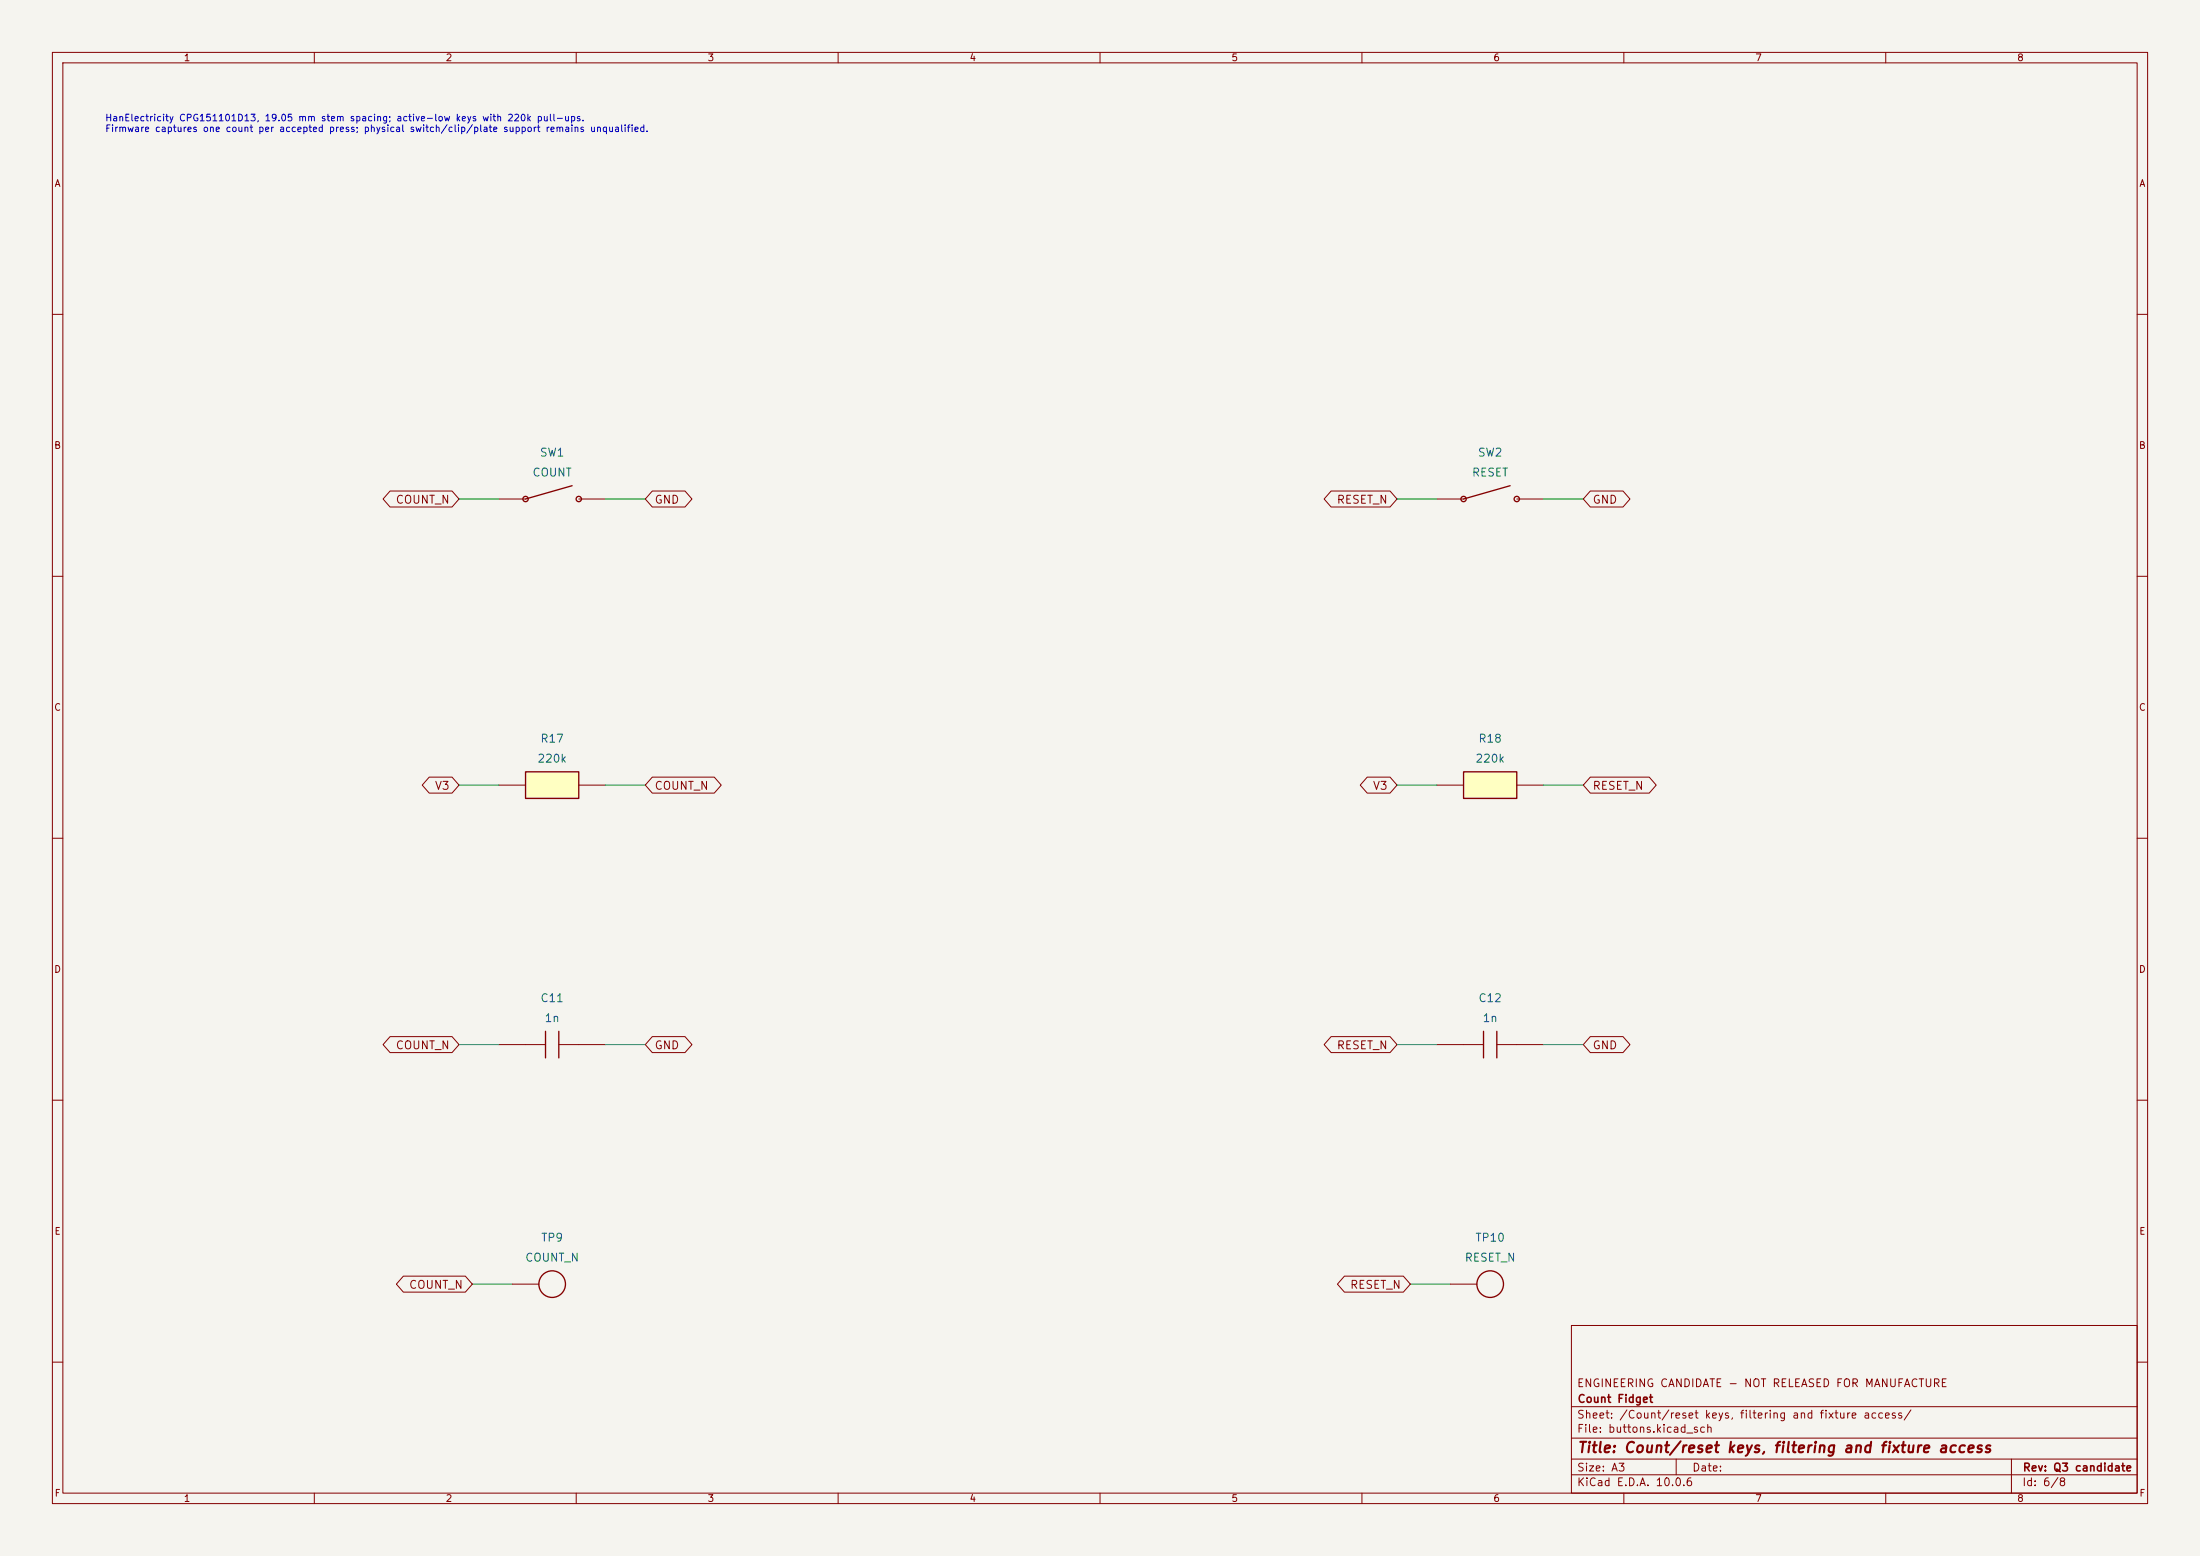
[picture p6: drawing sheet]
(kicad_sch (version 20250114) (generator "eeschema") (generator_version "10.0") (paper "A3") (title_block (title "Count/reset keys, filtering and fixture access") (rev "Q3 candidate")
   (company "Count Fidget") (comment 1 "ENGINEERING CANDIDATE - NOT RELEASED FOR MANUFACTURE"))
(lib_symbols (symbol "CountFidgetQ3:SW1" (pin_names (offset 1.016) hide) (pin_numbers hide) (exclude_from_sim no) (in_bom yes) (on_board yes)
   (property "Reference" "SW" (at 0 6.35 0) (effects (font (size 1.27 1.27)))) (property "Value" "CPG151101D13" (at 0 -6.35 0) (effects (font (size 1.27 1.27))))
   (property "Footprint" "CountFidgetQ3:HanElectricity_CPG151101D13_MX_Plate" (at 0 0 0) (effects (font (size 1.27 1.27)) (hide yes)))
   (symbol "SW1_0_1" (polyline (pts (xy -5.08 0) (xy 3.81 2.54)) (stroke (width .254) (type default)) (fill (type none)))(circle (center -5.08 0) (radius .508) (stroke (width .254) (type default)) (fill (type none)))(circle (center 5.08 0) (radius .508) (stroke (width .254) (type default)) (fill (type none)))) (symbol "SW1_1_1" (pin passive line (at -10.16 0 0) (length 5.08) (name "1" (effects (font (size 1.524 1.524)))) (number "1" (effects (font (size 1.27 1.27)))))(pin passive line (at 10.16 0 180) (length 5.08) (name "2" (effects (font (size 1.524 1.524)))) (number "2" (effects (font (size 1.27 1.27)))))))
(symbol "CountFidgetQ3:SW2" (pin_names (offset 1.016) hide) (pin_numbers hide) (exclude_from_sim no) (in_bom yes) (on_board yes)
   (property "Reference" "SW" (at 0 6.35 0) (effects (font (size 1.27 1.27)))) (property "Value" "CPG151101D13" (at 0 -6.35 0) (effects (font (size 1.27 1.27))))
   (property "Footprint" "CountFidgetQ3:HanElectricity_CPG151101D13_MX_Plate" (at 0 0 0) (effects (font (size 1.27 1.27)) (hide yes)))
   (symbol "SW2_0_1" (polyline (pts (xy -5.08 0) (xy 3.81 2.54)) (stroke (width .254) (type default)) (fill (type none)))(circle (center -5.08 0) (radius .508) (stroke (width .254) (type default)) (fill (type none)))(circle (center 5.08 0) (radius .508) (stroke (width .254) (type default)) (fill (type none)))) (symbol "SW2_1_1" (pin passive line (at -10.16 0 0) (length 5.08) (name "1" (effects (font (size 1.524 1.524)))) (number "1" (effects (font (size 1.27 1.27)))))(pin passive line (at 10.16 0 180) (length 5.08) (name "2" (effects (font (size 1.524 1.524)))) (number "2" (effects (font (size 1.27 1.27)))))))
(symbol "CountFidgetQ3:R17" (pin_names (offset 1.016) hide) (pin_numbers hide) (exclude_from_sim no) (in_bom yes) (on_board yes)
   (property "Reference" "R" (at 0 6.35 0) (effects (font (size 1.27 1.27)))) (property "Value" "0603WAF2203T5E" (at 0 -6.35 0) (effects (font (size 1.27 1.27))))
   (property "Footprint" "CountFidgetQ3:Resistor_SMD_R_0603_1608Metric" (at 0 0 0) (effects (font (size 1.27 1.27)) (hide yes)))
   (symbol "R17_0_1" (rectangle (start -5.08 2.54) (end 5.08 -2.54) (stroke (width 0.254) (type default)) (fill (type background)))) (symbol "R17_1_1" (pin passive line (at -10.16 0 0) (length 5.08) (name "1" (effects (font (size 1.524 1.524)))) (number "1" (effects (font (size 1.27 1.27)))))(pin passive line (at 10.16 0 180) (length 5.08) (name "2" (effects (font (size 1.524 1.524)))) (number "2" (effects (font (size 1.27 1.27)))))))
(symbol "CountFidgetQ3:R18" (pin_names (offset 1.016) hide) (pin_numbers hide) (exclude_from_sim no) (in_bom yes) (on_board yes)
   (property "Reference" "R" (at 0 6.35 0) (effects (font (size 1.27 1.27)))) (property "Value" "0603WAF2203T5E" (at 0 -6.35 0) (effects (font (size 1.27 1.27))))
   (property "Footprint" "CountFidgetQ3:Resistor_SMD_R_0603_1608Metric" (at 0 0 0) (effects (font (size 1.27 1.27)) (hide yes)))
   (symbol "R18_0_1" (rectangle (start -5.08 2.54) (end 5.08 -2.54) (stroke (width 0.254) (type default)) (fill (type background)))) (symbol "R18_1_1" (pin passive line (at -10.16 0 0) (length 5.08) (name "1" (effects (font (size 1.524 1.524)))) (number "1" (effects (font (size 1.27 1.27)))))(pin passive line (at 10.16 0 180) (length 5.08) (name "2" (effects (font (size 1.524 1.524)))) (number "2" (effects (font (size 1.27 1.27)))))))
(symbol "CountFidgetQ3:C11" (pin_names (offset 1.016) hide) (pin_numbers hide) (exclude_from_sim no) (in_bom yes) (on_board yes)
   (property "Reference" "C" (at 0 6.35 0) (effects (font (size 1.27 1.27)))) (property "Value" "GRM1885C1H102JA01D" (at 0 -6.35 0) (effects (font (size 1.27 1.27))))
   (property "Footprint" "CountFidgetQ3:Capacitor_SMD_C_0603_1608Metric" (at 0 0 0) (effects (font (size 1.27 1.27)) (hide yes)))
   (symbol "C11_0_1" (polyline (pts (xy -1.27 -2.54) (xy -1.27 2.54)) (stroke (width 0.254) (type default)) (fill (type none)))(polyline (pts (xy 1.27 -2.54) (xy 1.27 2.54)) (stroke (width 0.254) (type default)) (fill (type none)))(polyline (pts (xy -5.08 0) (xy -1.27 0)) (stroke (width 0) (type default)) (fill (type none)))(polyline (pts (xy 1.27 0) (xy 5.08 0)) (stroke (width 0) (type default)) (fill (type none)))) (symbol "C11_1_1" (pin passive line (at -10.16 0 0) (length 5.08) (name "1" (effects (font (size 1.524 1.524)))) (number "1" (effects (font (size 1.27 1.27)))))(pin passive line (at 10.16 0 180) (length 5.08) (name "2" (effects (font (size 1.524 1.524)))) (number "2" (effects (font (size 1.27 1.27)))))))
(symbol "CountFidgetQ3:C12" (pin_names (offset 1.016) hide) (pin_numbers hide) (exclude_from_sim no) (in_bom yes) (on_board yes)
   (property "Reference" "C" (at 0 6.35 0) (effects (font (size 1.27 1.27)))) (property "Value" "GRM1885C1H102JA01D" (at 0 -6.35 0) (effects (font (size 1.27 1.27))))
   (property "Footprint" "CountFidgetQ3:Capacitor_SMD_C_0603_1608Metric" (at 0 0 0) (effects (font (size 1.27 1.27)) (hide yes)))
   (symbol "C12_0_1" (polyline (pts (xy -1.27 -2.54) (xy -1.27 2.54)) (stroke (width 0.254) (type default)) (fill (type none)))(polyline (pts (xy 1.27 -2.54) (xy 1.27 2.54)) (stroke (width 0.254) (type default)) (fill (type none)))(polyline (pts (xy -5.08 0) (xy -1.27 0)) (stroke (width 0) (type default)) (fill (type none)))(polyline (pts (xy 1.27 0) (xy 5.08 0)) (stroke (width 0) (type default)) (fill (type none)))) (symbol "C12_1_1" (pin passive line (at -10.16 0 0) (length 5.08) (name "1" (effects (font (size 1.524 1.524)))) (number "1" (effects (font (size 1.27 1.27)))))(pin passive line (at 10.16 0 180) (length 5.08) (name "2" (effects (font (size 1.524 1.524)))) (number "2" (effects (font (size 1.27 1.27)))))))
(symbol "CountFidgetQ3:TP9" (pin_names (offset 1.016) hide) (pin_numbers hide) (exclude_from_sim no) (in_bom no) (on_board yes)
   (property "Reference" "TP" (at 0 6.35 0) (effects (font (size 1.27 1.27)))) (property "Value" "PCB LAND" (at 0 -6.35 0) (effects (font (size 1.27 1.27))))
   (property "Footprint" "CountFidgetQ3:TestPoint_TestPoint_Pad_D1.5mm" (at 0 0 0) (effects (font (size 1.27 1.27)) (hide yes)))
   (symbol "TP9_0_1" (circle (center 0 0) (radius 2.54) (stroke (width .254) (type default)) (fill (type none)))) (symbol "TP9_1_1" (pin passive line (at -7.62 0 0) (length 5.08) (name "1" (effects (font (size 1.524 1.524)))) (number "1" (effects (font (size 1.27 1.27)))))))
(symbol "CountFidgetQ3:TP10" (pin_names (offset 1.016) hide) (pin_numbers hide) (exclude_from_sim no) (in_bom no) (on_board yes)
   (property "Reference" "TP" (at 0 6.35 0) (effects (font (size 1.27 1.27)))) (property "Value" "PCB LAND" (at 0 -6.35 0) (effects (font (size 1.27 1.27))))
   (property "Footprint" "CountFidgetQ3:TestPoint_TestPoint_Pad_D1.5mm" (at 0 0 0) (effects (font (size 1.27 1.27)) (hide yes)))
   (symbol "TP10_0_1" (circle (center 0 0) (radius 2.54) (stroke (width .254) (type default)) (fill (type none)))) (symbol "TP10_1_1" (pin passive line (at -7.62 0 0) (length 5.08) (name "1" (effects (font (size 1.524 1.524)))) (number "1" (effects (font (size 1.27 1.27))))))))
(text "HanElectricity CPG151101D13, 19.05 mm stem spacing; active-low keys with 220k pull-ups.\nFirmware captures one count per accepted press; physical switch/clip/plate support remains unqualified." (at 20 22 0) (effects (font (size 1.27 1.27)) (justify left top)))
(symbol (lib_id "CountFidgetQ3:SW1") (at 105.41 95.25 0) (unit 1) (exclude_from_sim no) (in_bom yes) (on_board yes) (dnp no) (property "Reference" "SW1" (at 105.41 86.36 0) (effects (font (size 1.524 1.524)))) (property "Value" "COUNT" (at 105.41 90.16999999999999 0) (effects (font (size 1.524 1.524))))
   (property "Footprint" "CountFidgetQ3:HanElectricity_CPG151101D13_MX_Plate" (at 105.41 95.25 0) (effects (font (size 1.27 1.27)) (hide yes))) (property "MPN" "CPG151101D13" (at 105.41 90.16999999999999 0) (effects (font (size 1.524 1.524)) (hide yes)))
   (property "Description" "Click-tactile SPST, MX cross stem, plate mounted; vendor soldered; exact manufacturer lands and enclosure retention require first-article fit" (at 105.41 95.25 0) (effects (font (size 1.27 1.27)) (hide yes))) (pin "1")(pin "2"))
(wire (pts (xy 95.25 95.25) (xy 87.63 95.25)) (stroke (width 0) (type default)))
(global_label "COUNT_N" (shape bidirectional) (at 87.63 95.25 180) (effects (font (size 1.524 1.524)) (justify right))
   (property "Intersheetrefs" "${INTERSHEET_REFS}" (at 87.63 95.25 0) (effects (font (size 1.27 1.27)) (hide yes))))
(wire (pts (xy 115.57 95.25) (xy 123.19 95.25)) (stroke (width 0) (type default)))
(global_label "GND" (shape bidirectional) (at 123.19 95.25 0) (effects (font (size 1.524 1.524)) (justify left))
   (property "Intersheetrefs" "${INTERSHEET_REFS}" (at 123.19 95.25 0) (effects (font (size 1.27 1.27)) (hide yes))))
(symbol (lib_id "CountFidgetQ3:SW2") (at 284.48 95.25 0) (unit 1) (exclude_from_sim no) (in_bom yes) (on_board yes) (dnp no) (property "Reference" "SW2" (at 284.48 86.36 0) (effects (font (size 1.524 1.524)))) (property "Value" "RESET" (at 284.48 90.16999999999999 0) (effects (font (size 1.524 1.524))))
   (property "Footprint" "CountFidgetQ3:HanElectricity_CPG151101D13_MX_Plate" (at 284.48 95.25 0) (effects (font (size 1.27 1.27)) (hide yes))) (property "MPN" "CPG151101D13" (at 284.48 90.16999999999999 0) (effects (font (size 1.524 1.524)) (hide yes)))
   (property "Description" "Click-tactile SPST, MX cross stem, plate mounted; vendor soldered; exact manufacturer lands and enclosure retention require first-article fit" (at 284.48 95.25 0) (effects (font (size 1.27 1.27)) (hide yes))) (pin "1")(pin "2"))
(wire (pts (xy 274.32 95.25) (xy 266.7 95.25)) (stroke (width 0) (type default)))
(global_label "RESET_N" (shape bidirectional) (at 266.7 95.25 180) (effects (font (size 1.524 1.524)) (justify right))
   (property "Intersheetrefs" "${INTERSHEET_REFS}" (at 266.7 95.25 0) (effects (font (size 1.27 1.27)) (hide yes))))
(wire (pts (xy 294.64 95.25) (xy 302.26 95.25)) (stroke (width 0) (type default)))
(global_label "GND" (shape bidirectional) (at 302.26 95.25 0) (effects (font (size 1.524 1.524)) (justify left))
   (property "Intersheetrefs" "${INTERSHEET_REFS}" (at 302.26 95.25 0) (effects (font (size 1.27 1.27)) (hide yes))))
(symbol (lib_id "CountFidgetQ3:R17") (at 105.41 149.86 0) (unit 1) (exclude_from_sim no) (in_bom yes) (on_board yes) (dnp no) (property "Reference" "R17" (at 105.41 140.97000000000003 0) (effects (font (size 1.524 1.524)))) (property "Value" "220k" (at 105.41 144.78000000000003 0) (effects (font (size 1.524 1.524))))
   (property "Footprint" "CountFidgetQ3:Resistor_SMD_R_0603_1608Metric" (at 105.41 149.86 0) (effects (font (size 1.27 1.27)) (hide yes))) (property "MPN" "0603WAF2203T5E" (at 105.41 144.78000000000003 0) (effects (font (size 1.524 1.524)) (hide yes)))
   (property "Description" "1%, 0603, 0.1 W; >=13.4 uA held-contact current at 2.97 V, above switch 10 uA minimum" (at 105.41 149.86 0) (effects (font (size 1.27 1.27)) (hide yes))) (pin "1")(pin "2"))
(wire (pts (xy 95.25 149.86) (xy 87.63 149.86)) (stroke (width 0) (type default)))
(global_label "V3" (shape bidirectional) (at 87.63 149.86 180) (effects (font (size 1.524 1.524)) (justify right))
   (property "Intersheetrefs" "${INTERSHEET_REFS}" (at 87.63 149.86 0) (effects (font (size 1.27 1.27)) (hide yes))))
(wire (pts (xy 115.57 149.86) (xy 123.19 149.86)) (stroke (width 0) (type default)))
(global_label "COUNT_N" (shape bidirectional) (at 123.19 149.86 0) (effects (font (size 1.524 1.524)) (justify left))
   (property "Intersheetrefs" "${INTERSHEET_REFS}" (at 123.19 149.86 0) (effects (font (size 1.27 1.27)) (hide yes))))
(symbol (lib_id "CountFidgetQ3:R18") (at 284.48 149.86 0) (unit 1) (exclude_from_sim no) (in_bom yes) (on_board yes) (dnp no) (property "Reference" "R18" (at 284.48 140.97000000000003 0) (effects (font (size 1.524 1.524)))) (property "Value" "220k" (at 284.48 144.78000000000003 0) (effects (font (size 1.524 1.524))))
   (property "Footprint" "CountFidgetQ3:Resistor_SMD_R_0603_1608Metric" (at 284.48 149.86 0) (effects (font (size 1.27 1.27)) (hide yes))) (property "MPN" "0603WAF2203T5E" (at 284.48 144.78000000000003 0) (effects (font (size 1.524 1.524)) (hide yes)))
   (property "Description" "1%, 0603, 0.1 W; >=13.4 uA held-contact current at 2.97 V, above switch 10 uA minimum" (at 284.48 149.86 0) (effects (font (size 1.27 1.27)) (hide yes))) (pin "1")(pin "2"))
(wire (pts (xy 274.32 149.86) (xy 266.7 149.86)) (stroke (width 0) (type default)))
(global_label "V3" (shape bidirectional) (at 266.7 149.86 180) (effects (font (size 1.524 1.524)) (justify right))
   (property "Intersheetrefs" "${INTERSHEET_REFS}" (at 266.7 149.86 0) (effects (font (size 1.27 1.27)) (hide yes))))
(wire (pts (xy 294.64 149.86) (xy 302.26 149.86)) (stroke (width 0) (type default)))
(global_label "RESET_N" (shape bidirectional) (at 302.26 149.86 0) (effects (font (size 1.524 1.524)) (justify left))
   (property "Intersheetrefs" "${INTERSHEET_REFS}" (at 302.26 149.86 0) (effects (font (size 1.27 1.27)) (hide yes))))
(symbol (lib_id "CountFidgetQ3:C11") (at 105.41 199.39 0) (unit 1) (exclude_from_sim no) (in_bom yes) (on_board yes) (dnp no) (property "Reference" "C11" (at 105.41 190.5 0) (effects (font (size 1.524 1.524)))) (property "Value" "1n" (at 105.41 194.31 0) (effects (font (size 1.524 1.524))))
   (property "Footprint" "CountFidgetQ3:Capacitor_SMD_C_0603_1608Metric" (at 105.41 199.39 0) (effects (font (size 1.27 1.27)) (hide yes))) (property "MPN" "GRM1885C1H102JA01D" (at 105.41 194.31 0) (effects (font (size 1.524 1.524)) (hide yes)))
   (property "Description" "1 nF, 50 V, C0G" (at 105.41 199.39 0) (effects (font (size 1.27 1.27)) (hide yes))) (pin "1")(pin "2"))
(wire (pts (xy 95.25 199.39) (xy 87.63 199.39)) (stroke (width 0) (type default)))
(global_label "COUNT_N" (shape bidirectional) (at 87.63 199.39 180) (effects (font (size 1.524 1.524)) (justify right))
   (property "Intersheetrefs" "${INTERSHEET_REFS}" (at 87.63 199.39 0) (effects (font (size 1.27 1.27)) (hide yes))))
(wire (pts (xy 115.57 199.39) (xy 123.19 199.39)) (stroke (width 0) (type default)))
(global_label "GND" (shape bidirectional) (at 123.19 199.39 0) (effects (font (size 1.524 1.524)) (justify left))
   (property "Intersheetrefs" "${INTERSHEET_REFS}" (at 123.19 199.39 0) (effects (font (size 1.27 1.27)) (hide yes))))
(symbol (lib_id "CountFidgetQ3:C12") (at 284.48 199.39 0) (unit 1) (exclude_from_sim no) (in_bom yes) (on_board yes) (dnp no) (property "Reference" "C12" (at 284.48 190.5 0) (effects (font (size 1.524 1.524)))) (property "Value" "1n" (at 284.48 194.31 0) (effects (font (size 1.524 1.524))))
   (property "Footprint" "CountFidgetQ3:Capacitor_SMD_C_0603_1608Metric" (at 284.48 199.39 0) (effects (font (size 1.27 1.27)) (hide yes))) (property "MPN" "GRM1885C1H102JA01D" (at 284.48 194.31 0) (effects (font (size 1.524 1.524)) (hide yes)))
   (property "Description" "1 nF, 50 V, C0G" (at 284.48 199.39 0) (effects (font (size 1.27 1.27)) (hide yes))) (pin "1")(pin "2"))
(wire (pts (xy 274.32 199.39) (xy 266.7 199.39)) (stroke (width 0) (type default)))
(global_label "RESET_N" (shape bidirectional) (at 266.7 199.39 180) (effects (font (size 1.524 1.524)) (justify right))
   (property "Intersheetrefs" "${INTERSHEET_REFS}" (at 266.7 199.39 0) (effects (font (size 1.27 1.27)) (hide yes))))
(wire (pts (xy 294.64 199.39) (xy 302.26 199.39)) (stroke (width 0) (type default)))
(global_label "GND" (shape bidirectional) (at 302.26 199.39 0) (effects (font (size 1.524 1.524)) (justify left))
   (property "Intersheetrefs" "${INTERSHEET_REFS}" (at 302.26 199.39 0) (effects (font (size 1.27 1.27)) (hide yes))))
(symbol (lib_id "CountFidgetQ3:TP9") (at 105.41 245.11 0) (unit 1) (exclude_from_sim no) (in_bom no) (on_board yes) (dnp no) (property "Reference" "TP9" (at 105.41 236.22000000000003 0) (effects (font (size 1.524 1.524)))) (property "Value" "COUNT_N" (at 105.41 240.03000000000003 0) (effects (font (size 1.524 1.524))))
   (property "Footprint" "CountFidgetQ3:TestPoint_TestPoint_Pad_D1.5mm" (at 105.41 245.11 0) (effects (font (size 1.27 1.27)) (hide yes))) (property "MPN" "PCB LAND" (at 105.41 240.03000000000003 0) (effects (font (size 1.524 1.524)) (hide yes)))
   (property "Description" "Not a fitted component; pogo contact after assembly" (at 105.41 245.11 0) (effects (font (size 1.27 1.27)) (hide yes))) (pin "1"))
(wire (pts (xy 97.79 245.11) (xy 90.17 245.11)) (stroke (width 0) (type default)))
(global_label "COUNT_N" (shape bidirectional) (at 90.17 245.11 180) (effects (font (size 1.524 1.524)) (justify right))
   (property "Intersheetrefs" "${INTERSHEET_REFS}" (at 90.17 245.11 0) (effects (font (size 1.27 1.27)) (hide yes))))
(symbol (lib_id "CountFidgetQ3:TP10") (at 284.48 245.11 0) (unit 1) (exclude_from_sim no) (in_bom no) (on_board yes) (dnp no) (property "Reference" "TP10" (at 284.48 236.22000000000003 0) (effects (font (size 1.524 1.524)))) (property "Value" "RESET_N" (at 284.48 240.03000000000003 0) (effects (font (size 1.524 1.524))))
   (property "Footprint" "CountFidgetQ3:TestPoint_TestPoint_Pad_D1.5mm" (at 284.48 245.11 0) (effects (font (size 1.27 1.27)) (hide yes))) (property "MPN" "PCB LAND" (at 284.48 240.03000000000003 0) (effects (font (size 1.524 1.524)) (hide yes)))
   (property "Description" "Not a fitted component; pogo contact after assembly" (at 284.48 245.11 0) (effects (font (size 1.27 1.27)) (hide yes))) (pin "1"))
(wire (pts (xy 276.86 245.11) (xy 269.24 245.11)) (stroke (width 0) (type default)))
(global_label "RESET_N" (shape bidirectional) (at 269.24 245.11 180) (effects (font (size 1.524 1.524)) (justify right))
   (property "Intersheetrefs" "${INTERSHEET_REFS}" (at 269.24 245.11 0) (effects (font (size 1.27 1.27)) (hide yes)))))
